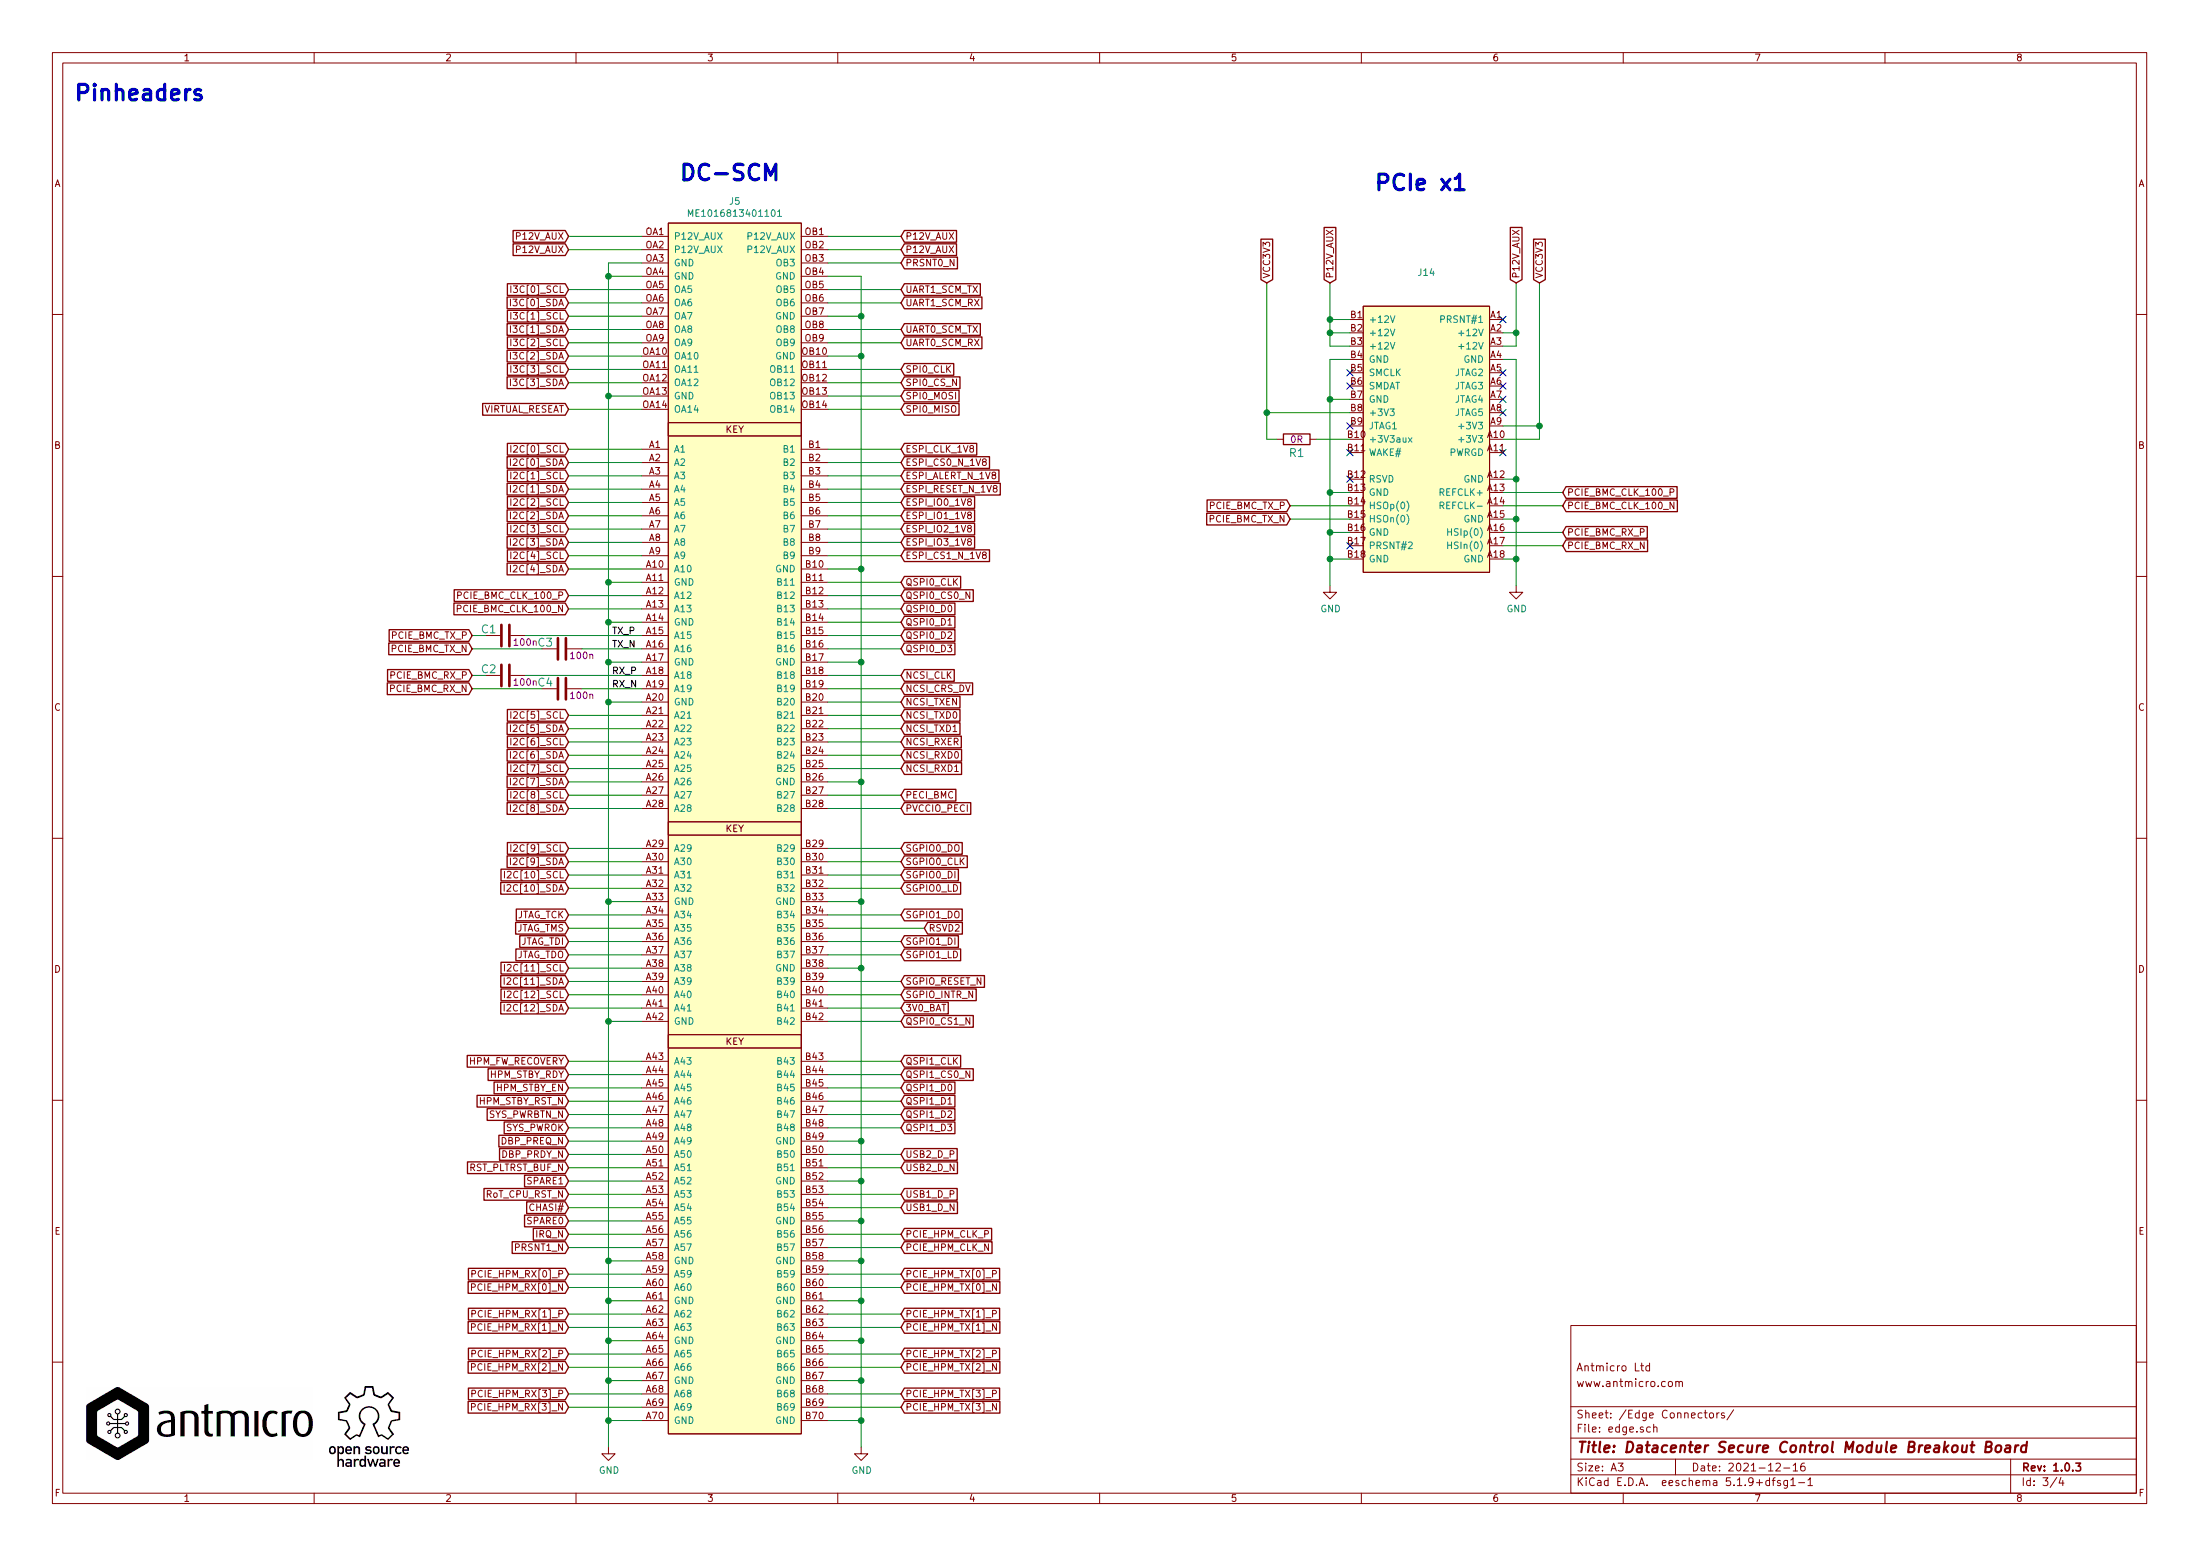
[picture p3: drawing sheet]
EESchema Schematic File Version 4
EELAYER 30 0
EELAYER END
$Descr A3 16535 11693
encoding utf-8
Sheet 3 4
Title "Datacenter Secure Control Module Breakout Board"
Date "2021-12-16"
Rev "1.0.3"
Comp ""
Comment1 "www.antmicro.com"
Comment2 "Antmicro Ltd"
Comment3 ""
Comment4 ""
$EndDescr
Text Notes 550  775  0    118  ~ 24
Pinheaders
Wire Wire Line
	4825 1775 4275 1775
Wire Wire Line
	4825 1875 4275 1875
Wire Wire Line
	4825 2075 4575 2075
Wire Wire Line
	4275 2275 4825 2275
Wire Wire Line
	4825 2375 4275 2375
Wire Wire Line
	4825 2475 4275 2475
Wire Wire Line
	4275 2575 4825 2575
Wire Wire Line
	4825 2675 4275 2675
Wire Wire Line
	4825 2775 4275 2775
Wire Wire Line
	4275 2875 4825 2875
Wire Wire Line
	4825 2975 4575 2975
Wire Wire Line
	4825 3075 4275 3075
Wire Wire Line
	6775 1775 6225 1775
Wire Wire Line
	6775 1875 6225 1875
Wire Wire Line
	6225 1975 6775 1975
Wire Wire Line
	6225 2275 6775 2275
Wire Wire Line
	6775 2475 6225 2475
Wire Wire Line
	6225 2575 6775 2575
Wire Wire Line
	6775 2775 6225 2775
Wire Wire Line
	6225 2875 6775 2875
Wire Wire Line
	6775 2975 6225 2975
Wire Wire Line
	6775 3075 6225 3075
Wire Wire Line
	4825 6375 4275 6375
Wire Wire Line
	4825 6475 4275 6475
Wire Wire Line
	4275 6575 4825 6575
Wire Wire Line
	4825 6675 4275 6675
Wire Wire Line
	4825 6775 4575 6775
Wire Wire Line
	4275 6875 4825 6875
Wire Wire Line
	4825 6975 4275 6975
Wire Wire Line
	4825 7075 4275 7075
Wire Wire Line
	4275 7175 4825 7175
Wire Wire Line
	4825 7275 4275 7275
Wire Wire Line
	4825 7375 4275 7375
Wire Wire Line
	4275 7475 4825 7475
Wire Wire Line
	4825 7575 4275 7575
Wire Wire Line
	4825 7675 4575 7675
Wire Wire Line
	6775 6375 6225 6375
Wire Wire Line
	6225 6575 6775 6575
Wire Wire Line
	6775 6675 6225 6675
Wire Wire Line
	6225 6875 6775 6875
Wire Wire Line
	6775 7075 6225 7075
Wire Wire Line
	6225 7175 6775 7175
Wire Wire Line
	6775 7375 6225 7375
Wire Wire Line
	6225 7475 6775 7475
Wire Wire Line
	6775 7575 6225 7575
Wire Wire Line
	6775 7675 6225 7675
Wire Wire Line
	6775 3375 6225 3375
Wire Wire Line
	6775 3475 6225 3475
Wire Wire Line
	6225 3575 6775 3575
Wire Wire Line
	6775 3675 6225 3675
Wire Wire Line
	6775 3775 6225 3775
Wire Wire Line
	6225 3875 6775 3875
Wire Wire Line
	6775 3975 6225 3975
Wire Wire Line
	6775 4075 6225 4075
Wire Wire Line
	6225 4175 6775 4175
Wire Wire Line
	6775 4375 6225 4375
Wire Wire Line
	6225 4475 6775 4475
Wire Wire Line
	6775 4575 6225 4575
Wire Wire Line
	6775 4675 6225 4675
Wire Wire Line
	6775 4775 6225 4775
Wire Wire Line
	6775 4875 6225 4875
Wire Wire Line
	6225 4975 6475 4975
Wire Wire Line
	6775 5075 6225 5075
Wire Wire Line
	6775 5175 6225 5175
Wire Wire Line
	6225 5275 6775 5275
Wire Wire Line
	6775 5375 6225 5375
Wire Wire Line
	6775 5475 6225 5475
Wire Wire Line
	6225 5575 6775 5575
Wire Wire Line
	6775 5675 6225 5675
Wire Wire Line
	6775 5775 6225 5775
Wire Wire Line
	6225 5875 6475 5875
Wire Wire Line
	4825 3375 4275 3375
Wire Wire Line
	4825 3475 4275 3475
Wire Wire Line
	4275 3575 4825 3575
Wire Wire Line
	4825 3675 4275 3675
Wire Wire Line
	4825 3775 4275 3775
Wire Wire Line
	4275 3875 4825 3875
Wire Wire Line
	4825 3975 4275 3975
Wire Wire Line
	4825 4075 4275 4075
Wire Wire Line
	4275 4175 4825 4175
Wire Wire Line
	4825 4275 4275 4275
Wire Wire Line
	4825 4375 4575 4375
Wire Wire Line
	4275 4475 4825 4475
Wire Wire Line
	4825 4575 4275 4575
Wire Wire Line
	4825 4675 4575 4675
Wire Wire Line
	4825 4875 4375 4875
Wire Wire Line
	4825 5075 3950 5075
Wire Wire Line
	4825 5175 4375 5175
Wire Wire Line
	4825 5375 4275 5375
Wire Wire Line
	4825 5475 4275 5475
Wire Wire Line
	4275 5575 4825 5575
Wire Wire Line
	4825 5675 4275 5675
Wire Wire Line
	4825 5775 4275 5775
Wire Wire Line
	4275 5875 4825 5875
Wire Wire Line
	4825 5975 4275 5975
Wire Wire Line
	4825 6075 4275 6075
Wire Wire Line
	6775 7975 6225 7975
Wire Wire Line
	6775 8075 6225 8075
Wire Wire Line
	6225 8175 6775 8175
Wire Wire Line
	6775 8275 6225 8275
Wire Wire Line
	6775 8375 6225 8375
Wire Wire Line
	6225 8475 6775 8475
Wire Wire Line
	6775 8675 6225 8675
Wire Wire Line
	6225 8775 6775 8775
Wire Wire Line
	6475 8875 6225 8875
Wire Wire Line
	6775 8975 6225 8975
Wire Wire Line
	6225 9075 6775 9075
Wire Wire Line
	4825 7975 4275 7975
Wire Wire Line
	4825 8075 4275 8075
Wire Wire Line
	4275 8175 4825 8175
Wire Wire Line
	4825 8275 4275 8275
Wire Wire Line
	4825 8375 4275 8375
Wire Wire Line
	4275 8475 4825 8475
Wire Wire Line
	4825 8575 4275 8575
Wire Wire Line
	4825 8675 4275 8675
Wire Wire Line
	4275 8775 4825 8775
Wire Wire Line
	4825 8875 4275 8875
Wire Wire Line
	4825 8975 4275 8975
Wire Wire Line
	4275 9075 4825 9075
Wire Wire Line
	4825 9175 4275 9175
Wire Wire Line
	4825 9275 4275 9275
Wire Wire Line
	4825 9375 4275 9375
Wire Wire Line
	4825 9475 4575 9475
Wire Wire Line
	4825 9775 4575 9775
Wire Wire Line
	4825 10075 4575 10075
Wire Wire Line
	4825 10375 4575 10375
Wire Wire Line
	4825 10675 4575 10675
Connection ~ 4575 2975
Wire Wire Line
	4575 2975 4575 4375
Connection ~ 4575 4375
Wire Wire Line
	4575 4375 4575 4675
Connection ~ 4575 4675
Wire Wire Line
	4575 4675 4575 4975
Connection ~ 4575 4975
Wire Wire Line
	4575 4975 4825 4975
Wire Wire Line
	4575 4975 4575 5275
Connection ~ 4575 5275
Wire Wire Line
	4575 5275 4825 5275
Wire Wire Line
	4575 5275 4575 6775
Connection ~ 4575 6775
Wire Wire Line
	4575 6775 4575 7675
Connection ~ 4575 7675
Wire Wire Line
	4575 7675 4575 9475
Connection ~ 4575 9475
Wire Wire Line
	4575 9475 4575 9775
Connection ~ 4575 10075
Wire Wire Line
	4575 10075 4575 10375
Connection ~ 4575 10375
Wire Wire Line
	4575 10375 4575 10675
Wire Wire Line
	4575 10675 4575 10875
Connection ~ 4575 10675
Wire Wire Line
	4575 2075 4575 2975
Wire Wire Line
	4575 2075 4575 1975
Wire Wire Line
	4575 1975 4825 1975
Connection ~ 4575 2075
Wire Wire Line
	4275 2175 4825 2175
Text GLabel 4275 2175 0    50   Input ~ 0
I3C[0]_SCL
Text GLabel 4275 2275 0    50   Input ~ 0
I3C[0]_SDA
Text GLabel 4275 2375 0    50   Input ~ 0
I3C[1]_SCL
Text GLabel 4275 2475 0    50   Input ~ 0
I3C[1]_SDA
Text GLabel 4275 2575 0    50   Input ~ 0
I3C[2]_SCL
Text GLabel 4275 2675 0    50   Input ~ 0
I3C[2]_SDA
Text GLabel 4275 2775 0    50   Input ~ 0
I3C[3]_SCL
Text GLabel 4275 2875 0    50   Input ~ 0
I3C[3]_SDA
Text GLabel 4275 3075 0    50   Input ~ 0
VIRTUAL_RESEAT
Text GLabel 4275 3375 0    50   Input ~ 0
I2C[0]_SCL
Text GLabel 4275 3475 0    50   Input ~ 0
I2C[0]_SDA
Text GLabel 4275 3575 0    50   Input ~ 0
I2C[1]_SCL
Text GLabel 4275 3675 0    50   Input ~ 0
I2C[1]_SDA
Text GLabel 4275 3775 0    50   Input ~ 0
I2C[2]_SCL
Text GLabel 4275 3875 0    50   Input ~ 0
I2C[2]_SDA
Text GLabel 4275 3975 0    50   Input ~ 0
I2C[3]_SCL
Text GLabel 4275 4075 0    50   Input ~ 0
I2C[3]_SDA
Text GLabel 4275 4175 0    50   Input ~ 0
I2C[4]_SCL
Text GLabel 4275 4275 0    50   Input ~ 0
I2C[4]_SDA
Text GLabel 4275 4475 0    50   Input ~ 0
PCIE_BMC_CLK_100_P
Text GLabel 4275 4575 0    50   Input ~ 0
PCIE_BMC_CLK_100_N
Text GLabel 3550 4775 0    50   Input ~ 0
PCIE_BMC_TX_P
Text GLabel 3550 4875 0    50   Input ~ 0
PCIE_BMC_TX_N
Text GLabel 3550 5075 0    50   Input ~ 0
PCIE_BMC_RX_P
Text GLabel 3550 5175 0    50   Input ~ 0
PCIE_BMC_RX_N
Text GLabel 4275 5375 0    50   Input ~ 0
I2C[5]_SCL
Text GLabel 4275 5475 0    50   Input ~ 0
I2C[5]_SDA
Text GLabel 4275 5575 0    50   Input ~ 0
I2C[6]_SCL
Text GLabel 4275 5675 0    50   Input ~ 0
I2C[6]_SDA
Text GLabel 4275 5775 0    50   Input ~ 0
I2C[7]_SCL
Text GLabel 4275 5875 0    50   Input ~ 0
I2C[7]_SDA
Text GLabel 4275 5975 0    50   Input ~ 0
I2C[8]_SCL
Text GLabel 4275 6075 0    50   Input ~ 0
I2C[8]_SDA
Text GLabel 4275 6375 0    50   Input ~ 0
I2C[9]_SCL
Text GLabel 4275 6475 0    50   Input ~ 0
I2C[9]_SDA
Text GLabel 4275 6575 0    50   Input ~ 0
I2C[10]_SCL
Text GLabel 4275 6675 0    50   Input ~ 0
I2C[10]_SDA
Text GLabel 4275 6875 0    50   Input ~ 0
JTAG_TCK
Text GLabel 4275 6975 0    50   Input ~ 0
JTAG_TMS
Text GLabel 4275 7075 0    50   Input ~ 0
JTAG_TDI
Text GLabel 4275 7175 0    50   Input ~ 0
JTAG_TDO
Text GLabel 4275 7275 0    50   Input ~ 0
I2C[11]_SCL
Text GLabel 4275 7375 0    50   Input ~ 0
I2C[11]_SDA
Text GLabel 4275 7475 0    50   Input ~ 0
I2C[12]_SCL
Text GLabel 4275 7575 0    50   Input ~ 0
I2C[12]_SDA
Text GLabel 4275 7975 0    50   Input ~ 0
HPM_FW_RECOVERY
Text GLabel 4275 8075 0    50   Input ~ 0
HPM_STBY_RDY
Text GLabel 4275 8175 0    50   Input ~ 0
HPM_STBY_EN
Text GLabel 4275 8275 0    50   Input ~ 0
HPM_STBY_RST_N
Text GLabel 4275 8375 0    50   Input ~ 0
SYS_PWRBTN_N
Text GLabel 4275 8475 0    50   Input ~ 0
SYS_PWROK
Text GLabel 4275 8575 0    50   Input ~ 0
DBP_PREQ_N
Text GLabel 4275 8675 0    50   Input ~ 0
DBP_PRDY_N
Text GLabel 4275 8775 0    50   Input ~ 0
RST_PLTRST_BUF_N
Text GLabel 4275 8875 0    50   Input ~ 0
SPARE1
Text GLabel 4275 8975 0    50   Input ~ 0
RoT_CPU_RST_N
Text GLabel 4275 9075 0    50   Input ~ 0
CHASI#
Text GLabel 4275 9175 0    50   Input ~ 0
SPARE0
Text GLabel 4275 9275 0    50   Input ~ 0
IRQ_N
Text GLabel 4275 9375 0    50   Input ~ 0
PRSNT1_N
Connection ~ 4575 9775
Wire Wire Line
	4575 9775 4575 10075
Text GLabel 6775 1975 2    50   Input ~ 0
PRSNT0_N
Wire Wire Line
	6475 2075 6225 2075
Wire Wire Line
	6225 2175 6775 2175
Wire Wire Line
	6475 2075 6475 2375
Connection ~ 6475 2375
Wire Wire Line
	6475 2375 6225 2375
Wire Wire Line
	6475 2375 6475 2675
Connection ~ 6475 2675
Wire Wire Line
	6475 2675 6225 2675
Wire Wire Line
	6475 2675 6475 4275
Connection ~ 6475 4275
Wire Wire Line
	6475 4275 6225 4275
Wire Wire Line
	6475 4275 6475 4975
Connection ~ 6475 4975
Wire Wire Line
	6475 4975 6475 5875
Connection ~ 6475 5875
Wire Wire Line
	6475 5875 6475 6775
Connection ~ 6475 6775
Wire Wire Line
	6475 6775 6225 6775
Wire Wire Line
	6475 6775 6475 7275
Connection ~ 6475 7275
Wire Wire Line
	6475 7275 6225 7275
Wire Wire Line
	6475 7275 6475 8575
Connection ~ 6475 8575
Wire Wire Line
	6475 8575 6225 8575
Wire Wire Line
	6475 8575 6475 8875
Connection ~ 6475 9175
Wire Wire Line
	6475 9175 6225 9175
Wire Wire Line
	6475 9175 6475 9475
Connection ~ 6475 9475
Wire Wire Line
	6475 9475 6225 9475
Wire Wire Line
	6475 9475 6475 9775
Connection ~ 6475 9775
Wire Wire Line
	6475 9775 6225 9775
Wire Wire Line
	6475 9775 6475 10075
Connection ~ 6475 10075
Wire Wire Line
	6475 10075 6225 10075
Wire Wire Line
	6475 10075 6475 10375
Connection ~ 6475 10375
Wire Wire Line
	6475 10375 6225 10375
Wire Wire Line
	6475 10375 6475 10675
Wire Wire Line
	6475 10675 6225 10675
Text GLabel 6775 2175 2    50   Input ~ 0
UART1_SCM_TX
Text GLabel 6775 2275 2    50   Input ~ 0
UART1_SCM_RX
Text GLabel 6775 2475 2    50   Input ~ 0
UART0_SCM_TX
Text GLabel 6775 2575 2    50   Input ~ 0
UART0_SCM_RX
Text GLabel 6775 2775 2    50   Input ~ 0
SPI0_CLK
Text GLabel 6775 2875 2    50   Input ~ 0
SPI0_CS_N
Text GLabel 6775 2975 2    50   Input ~ 0
SPI0_MOSI
Text GLabel 6775 3075 2    50   Input ~ 0
SPI0_MISO
Text GLabel 6775 4375 2    50   Input ~ 0
QSPI0_CLK
Text GLabel 6775 4475 2    50   Input ~ 0
QSPI0_CS0_N
Text GLabel 6775 4575 2    50   Input ~ 0
QSPI0_D0
Text GLabel 6775 4675 2    50   Input ~ 0
QSPI0_D1
Text GLabel 6775 4775 2    50   Input ~ 0
QSPI0_D2
Text GLabel 6775 4875 2    50   Input ~ 0
QSPI0_D3
Text GLabel 6775 5075 2    50   Input ~ 0
NCSI_CLK
Text GLabel 6775 5175 2    50   Input ~ 0
NCSI_CRS_DV
Text GLabel 6775 5275 2    50   Input ~ 0
NCSI_TXEN
Text GLabel 6775 5375 2    50   Input ~ 0
NCSI_TXD0
Text GLabel 6775 5475 2    50   Input ~ 0
NCSI_TXD1
Text GLabel 6775 5575 2    50   Input ~ 0
NCSI_RXER
Text GLabel 6775 5675 2    50   Input ~ 0
NCSI_RXD0
Text GLabel 6775 5775 2    50   Input ~ 0
NCSI_RXD1
Text GLabel 6775 5975 2    50   Input ~ 0
PECI_BMC
Text GLabel 6775 6075 2    50   Input ~ 0
PVCCIO_PECI
Text GLabel 6775 6375 2    50   Input ~ 0
SGPIO0_DO
Text GLabel 6775 6475 2    50   Input ~ 0
SGPIO0_CLK
Text GLabel 6775 6575 2    50   Input ~ 0
SGPIO0_DI
Text GLabel 6775 6675 2    50   Input ~ 0
SGPIO0_LD
Text GLabel 6775 6875 2    50   Input ~ 0
SGPIO1_DO
Text GLabel 6950 6975 2    50   Input ~ 0
RSVD2
Text GLabel 6775 7075 2    50   Input ~ 0
SGPIO1_DI
Text GLabel 6775 7175 2    50   Input ~ 0
SGPIO1_LD
Text GLabel 6775 7375 2    50   Input ~ 0
SGPIO_RESET_N
Text GLabel 6775 7475 2    50   Input ~ 0
SGPIO_INTR_N
Text GLabel 6775 7575 2    50   Input ~ 0
3V0_BAT
Text GLabel 6775 7675 2    50   Input ~ 0
QSPI0_CS1_N
Text GLabel 6775 7975 2    50   Input ~ 0
QSPI1_CLK
Text GLabel 6775 8075 2    50   Input ~ 0
QSPI1_CS0_N
Text GLabel 6775 8175 2    50   Input ~ 0
QSPI1_D0
Text GLabel 6775 8275 2    50   Input ~ 0
QSPI1_D1
Text GLabel 6775 8375 2    50   Input ~ 0
QSPI1_D2
Text GLabel 6775 8475 2    50   Input ~ 0
QSPI1_D3
Text GLabel 6775 8675 2    50   Input ~ 0
USB2_D_P
Text GLabel 6775 8775 2    50   Input ~ 0
USB2_D_N
Connection ~ 6475 8875
Wire Wire Line
	6475 8875 6475 9175
Text GLabel 6775 8975 2    50   Input ~ 0
USB1_D_P
Text GLabel 6775 9075 2    50   Input ~ 0
USB1_D_N
Wire Wire Line
	6475 10675 6475 10875
Wire Wire Line
	6225 6475 6775 6475
Text GLabel 6775 9875 2    50   Input ~ 0
PCIE_HPM_TX[1]_P
Text GLabel 6775 9975 2    50   Input ~ 0
PCIE_HPM_TX[1]_N
Text GLabel 6775 10175 2    50   Input ~ 0
PCIE_HPM_TX[2]_P
Text GLabel 6775 10275 2    50   Input ~ 0
PCIE_HPM_TX[2]_N
Text GLabel 6775 10475 2    50   Input ~ 0
PCIE_HPM_TX[3]_P
Text GLabel 6775 10575 2    50   Input ~ 0
PCIE_HPM_TX[3]_N
Text GLabel 6775 9275 2    50   Input ~ 0
PCIE_HPM_CLK_P
Text GLabel 6775 9375 2    50   Input ~ 0
PCIE_HPM_CLK_N
Text GLabel 6775 9675 2    50   Input ~ 0
PCIE_HPM_TX[0]_N
Text GLabel 6775 9575 2    50   Input ~ 0
PCIE_HPM_TX[0]_P
Text GLabel 6775 3775 2    50   Input ~ 0
ESPI_IO0_1V8
Text GLabel 6775 3875 2    50   Input ~ 0
ESPI_IO1_1V8
Text GLabel 6775 3975 2    50   Input ~ 0
ESPI_IO2_1V8
Text GLabel 6775 4075 2    50   Input ~ 0
ESPI_IO3_1V8
Text GLabel 6775 3675 2    50   Input ~ 0
ESPI_RESET_N_1V8
Text GLabel 6775 3575 2    50   Input ~ 0
ESPI_ALERT_N_1V8
Text GLabel 6775 3475 2    50   Input ~ 0
ESPI_CS0_N_1V8
Text GLabel 6775 3375 2    50   Input ~ 0
ESPI_CLK_1V8
Text GLabel 6775 4175 2    50   Input ~ 0
ESPI_CS1_N_1V8
Wire Wire Line
	6225 5975 6775 5975
Wire Wire Line
	6225 6075 6775 6075
$Comp
L bmc-breakout-board:ME1016813401101 J?
U 1 1
P 5525 1675
AR Path="/61DD7E7E" Ref="J?"  Part="1" 
AR Path="/61D8DA15/61DD7E7E" Ref="J5"  Part="1" 
AR Path="/61E3FB26/61DD7E7E" Ref="J?"  Part="1" 
F 0 "J5" H 5525 1840 50  0000 C CNN
F 1 "ME1016813401101" H 5525 1749 50  0000 C CNN
F 2 "bmc-breakout-board-footprints:ME1016813401101" H 5675 1725 50  0001 C CNN
F 3 "https://cdn.amphenol-icc.com/media/wysiwyg/files/drawing/cme10168x340x10x.pdf" H 5725 1625 50  0001 C CNN
F 4 "ME1016813401101" H 5525 1675 50  0001 C CNN "MPN"
F 5 "Amphenol" H 5525 1675 50  0001 C CNN "Manufacturer"
	1    5525 1675
	1    0    0    -1  
$EndComp
Wire Wire Line
	6225 6975 6950 6975
Connection ~ 6475 10675
$Comp
L bmc-breakout-board:GND #PWR?
U 1 1
P 4575 10875
AR Path="/61DD7E86" Ref="#PWR?"  Part="1" 
AR Path="/61D8DA15/61DD7E86" Ref="#PWR0101"  Part="1" 
AR Path="/61E3FB26/61DD7E86" Ref="#PWR?"  Part="1" 
F 0 "#PWR0101" H 4575 10625 50  0001 C CNN
F 1 "GND" H 4580 10702 50  0000 C CNN
F 2 "" H 4575 10875 50  0001 C CNN
F 3 "" H 4575 10875 50  0001 C CNN
	1    4575 10875
	1    0    0    -1  
$EndComp
$Comp
L bmc-breakout-board:GND #PWR?
U 1 1
P 6475 10875
AR Path="/61DD7E8C" Ref="#PWR?"  Part="1" 
AR Path="/61D8DA15/61DD7E8C" Ref="#PWR0102"  Part="1" 
AR Path="/61E3FB26/61DD7E8C" Ref="#PWR?"  Part="1" 
F 0 "#PWR0102" H 6475 10625 50  0001 C CNN
F 1 "GND" H 6480 10702 50  0000 C CNN
F 2 "" H 6475 10875 50  0001 C CNN
F 3 "" H 6475 10875 50  0001 C CNN
	1    6475 10875
	1    0    0    -1  
$EndComp
Wire Wire Line
	6225 9275 6775 9275
Wire Wire Line
	6225 9375 6775 9375
Text GLabel 4275 10175 0    50   Input ~ 0
PCIE_HPM_RX[2]_P
Text GLabel 4275 10275 0    50   Input ~ 0
PCIE_HPM_RX[2]_N
Text GLabel 4275 10575 0    50   Input ~ 0
PCIE_HPM_RX[3]_N
Text GLabel 4275 10475 0    50   Input ~ 0
PCIE_HPM_RX[3]_P
Text GLabel 4275 9975 0    50   Input ~ 0
PCIE_HPM_RX[1]_N
Text GLabel 4275 9875 0    50   Input ~ 0
PCIE_HPM_RX[1]_P
Text GLabel 4275 9675 0    50   Input ~ 0
PCIE_HPM_RX[0]_N
Text GLabel 4275 9575 0    50   Input ~ 0
PCIE_HPM_RX[0]_P
Wire Wire Line
	4825 10575 4275 10575
Wire Wire Line
	4275 10475 4825 10475
Wire Wire Line
	4825 10275 4275 10275
Wire Wire Line
	4275 10175 4825 10175
Wire Wire Line
	4825 9975 4275 9975
Wire Wire Line
	4275 9875 4825 9875
Wire Wire Line
	4825 9675 4275 9675
Wire Wire Line
	4275 9575 4825 9575
Wire Wire Line
	6225 9675 6775 9675
Wire Wire Line
	6225 9575 6775 9575
Wire Wire Line
	6225 9975 6775 9975
Wire Wire Line
	6225 9875 6775 9875
Wire Wire Line
	6225 10275 6775 10275
Wire Wire Line
	6225 10175 6775 10175
Wire Wire Line
	6225 10575 6775 10575
Wire Wire Line
	6225 10475 6775 10475
$Comp
L bmc-breakout-board:C_100n_0402 C?
U 1 1
P 4225 5175
AR Path="/61DD7EAF" Ref="C?"  Part="1" 
AR Path="/61D8DA15/61DD7EAF" Ref="C4"  Part="1" 
AR Path="/61E3FB26/61DD7EAF" Ref="C?"  Part="1" 
F 0 "C4" V 4175 5050 60  0000 C CNN
F 1 "C_100n_0402" H 4225 5025 60  0001 C CNN
F 2 "bmc-breakout-board-footprints:0402-cap" H 4425 5375 60  0001 L CNN
F 3 "" H 4225 5175 50  0001 C CNN
F 4 "Walsin" H 4425 5575 60  0001 L CNN "Manufacturer"
F 5 "0402X104K6R3CT" H 4425 5475 60  0001 L CNN "MPN"
F 6 "100n" V 4275 5325 50  0000 C CNN "Val"
	1    4225 5175
	0    1    1    0   
$EndComp
$Comp
L bmc-breakout-board:C_100n_0402 C?
U 1 1
P 3800 5075
AR Path="/61DD7EB8" Ref="C?"  Part="1" 
AR Path="/61D8DA15/61DD7EB8" Ref="C2"  Part="1" 
AR Path="/61E3FB26/61DD7EB8" Ref="C?"  Part="1" 
F 0 "C2" V 3750 4950 60  0000 C CNN
F 1 "C_100n_0402" H 3800 4925 60  0001 C CNN
F 2 "bmc-breakout-board-footprints:0402-cap" H 4000 5275 60  0001 L CNN
F 3 "" H 3800 5075 50  0001 C CNN
F 4 "Walsin" H 4000 5475 60  0001 L CNN "Manufacturer"
F 5 "0402X104K6R3CT" H 4000 5375 60  0001 L CNN "MPN"
F 6 "100n" V 3850 5225 50  0000 C CNN "Val"
	1    3800 5075
	0    1    1    0   
$EndComp
$Comp
L bmc-breakout-board:C_100n_0402 C?
U 1 1
P 4225 4875
AR Path="/61DD7EC1" Ref="C?"  Part="1" 
AR Path="/61D8DA15/61DD7EC1" Ref="C3"  Part="1" 
AR Path="/61E3FB26/61DD7EC1" Ref="C?"  Part="1" 
F 0 "C3" V 4175 4750 60  0000 C CNN
F 1 "C_100n_0402" H 4225 4725 60  0001 C CNN
F 2 "bmc-breakout-board-footprints:0402-cap" H 4425 5075 60  0001 L CNN
F 3 "" H 4225 4875 50  0001 C CNN
F 4 "Walsin" H 4425 5275 60  0001 L CNN "Manufacturer"
F 5 "0402X104K6R3CT" H 4425 5175 60  0001 L CNN "MPN"
F 6 "100n" V 4275 5025 50  0000 C CNN "Val"
	1    4225 4875
	0    1    1    0   
$EndComp
$Comp
L bmc-breakout-board:C_100n_0402 C?
U 1 1
P 3800 4775
AR Path="/61DD7ECA" Ref="C?"  Part="1" 
AR Path="/61D8DA15/61DD7ECA" Ref="C1"  Part="1" 
AR Path="/61E3FB26/61DD7ECA" Ref="C?"  Part="1" 
F 0 "C1" V 3750 4650 60  0000 C CNN
F 1 "C_100n_0402" H 3800 4625 60  0001 C CNN
F 2 "bmc-breakout-board-footprints:0402-cap" H 4000 4975 60  0001 L CNN
F 3 "" H 3800 4775 50  0001 C CNN
F 4 "Walsin" H 4000 5175 60  0001 L CNN "Manufacturer"
F 5 "0402X104K6R3CT" H 4000 5075 60  0001 L CNN "MPN"
F 6 "100n" V 3850 4925 50  0000 C CNN "Val"
	1    3800 4775
	0    1    1    0   
$EndComp
Wire Wire Line
	4825 4775 3950 4775
Wire Wire Line
	4075 4875 3550 4875
Wire Wire Line
	3650 4775 3550 4775
Wire Wire Line
	4075 5175 3550 5175
Wire Wire Line
	3650 5075 3550 5075
Text Label 4600 4775 0    50   ~ 0
TX_P
Text Label 4600 4875 0    50   ~ 0
TX_N
Text Label 4600 5175 0    50   ~ 0
RX_N
Text Label 4600 5075 0    50   ~ 0
RX_P
Text GLabel 4275 1875 0    50   Input ~ 0
P12V_AUX
Text GLabel 4275 1775 0    50   Input ~ 0
P12V_AUX
Text GLabel 6775 1875 2    50   Input ~ 0
P12V_AUX
Text GLabel 6775 1775 2    50   Input ~ 0
P12V_AUX
$Comp
L bmc-breakout-board:PCIE_BUS_x1 J?
U 1 1
P 10150 2400
AR Path="/61DFF0AA" Ref="J?"  Part="1" 
AR Path="/61D8DA15/61DFF0AA" Ref="J14"  Part="1" 
AR Path="/61E3FB26/61DFF0AA" Ref="J?"  Part="1" 
F 0 "J14" H 10725 2755 50  0000 C CNN
F 1 "PCIE_BUS_x1" H 10725 2664 50  0001 C CNN
F 2 "bmc-breakout-board-footprints:BUS_PCIexpress_x1" H 9715 3085 50  0001 L BNN
F 3 "" H 10100 3150 50  0001 C CNN
F 4 "SAMTEC" H 10725 2573 50  0001 C CNN "Manufacturer"
	1    10150 2400
	1    0    0    -1  
$EndComp
Text GLabel 11750 3700 2    50   Input ~ 0
PCIE_BMC_CLK_100_P
Text GLabel 11750 3800 2    50   Input ~ 0
PCIE_BMC_CLK_100_N
Text GLabel 9700 3800 0    50   Input ~ 0
PCIE_BMC_TX_P
Text GLabel 9700 3900 0    50   Input ~ 0
PCIE_BMC_TX_N
Text GLabel 11750 4000 2    50   Input ~ 0
PCIE_BMC_RX_P
Text GLabel 11750 4100 2    50   Input ~ 0
PCIE_BMC_RX_N
Wire Wire Line
	11300 4100 11750 4100
Wire Wire Line
	11300 4000 11750 4000
Wire Wire Line
	11300 3800 11750 3800
Wire Wire Line
	11300 3700 11750 3700
Wire Wire Line
	9700 3800 10150 3800
Wire Wire Line
	9700 3900 10150 3900
Wire Wire Line
	10150 3700 10000 3700
Wire Wire Line
	10000 3700 10000 4000
Wire Wire Line
	10000 4000 10150 4000
Connection ~ 10000 4000
Wire Wire Line
	10000 4000 10000 4200
Wire Wire Line
	10150 4200 10000 4200
Connection ~ 10000 4200
Wire Wire Line
	10000 4200 10000 4400
Wire Wire Line
	11300 3600 11400 3600
Wire Wire Line
	11400 3600 11400 3900
Wire Wire Line
	11300 3900 11400 3900
Connection ~ 11400 3900
Wire Wire Line
	11400 3900 11400 4200
Wire Wire Line
	11300 4200 11400 4200
Connection ~ 11400 4200
Wire Wire Line
	11400 4200 11400 4400
Wire Wire Line
	10150 3000 10000 3000
Connection ~ 10000 3700
Wire Wire Line
	10150 2700 10000 2700
Wire Wire Line
	10000 2700 10000 3000
Connection ~ 10000 3000
Wire Wire Line
	10000 3000 10000 3700
Wire Wire Line
	11300 2700 11400 2700
Wire Wire Line
	11400 2700 11400 3600
Connection ~ 11400 3600
Wire Wire Line
	10150 2600 10000 2600
Wire Wire Line
	10000 2600 10000 2500
Wire Wire Line
	10150 2500 10000 2500
Connection ~ 10000 2500
Wire Wire Line
	10000 2500 10000 2400
Wire Wire Line
	10150 2400 10000 2400
Connection ~ 10000 2400
Wire Wire Line
	10000 2400 10000 2125
Wire Wire Line
	11300 2600 11400 2600
Wire Wire Line
	11400 2600 11400 2500
Wire Wire Line
	11300 2500 11400 2500
Connection ~ 11400 2500
Wire Wire Line
	11400 2500 11400 2125
Text GLabel 10000 2125 1    50   Input ~ 0
P12V_AUX
Text GLabel 11400 2125 1    50   Input ~ 0
P12V_AUX
Wire Wire Line
	11300 3200 11575 3200
Wire Wire Line
	11575 3200 11575 2125
Wire Wire Line
	11300 3300 11575 3300
Wire Wire Line
	11575 3300 11575 3200
Connection ~ 11575 3200
Wire Wire Line
	9525 3100 10150 3100
Wire Wire Line
	9525 3100 9525 2125
Text GLabel 9525 2125 1    50   Input ~ 0
VCC3V3
Text GLabel 11575 2125 1    50   Input ~ 0
VCC3V3
Wire Wire Line
	10150 3300 9900 3300
Wire Wire Line
	9600 3300 9525 3300
Connection ~ 9525 3100
Wire Wire Line
	9525 3300 9525 3100
$Comp
L bmc-breakout-board:R_0R_0402 R?
U 1 1
P 9750 3300
AR Path="/61DFF0F4" Ref="R?"  Part="1" 
AR Path="/61D8DA15/61DFF0F4" Ref="R1"  Part="1" 
AR Path="/61E3FB26/61DFF0F4" Ref="R?"  Part="1" 
F 0 "R1" H 9750 3200 60  0000 C CNN
F 1 "R_0R_0402" H 9750 3150 60  0001 C CNN
F 2 "bmc-breakout-board-footprints:0402-res" H 9950 3500 60  0001 L CNN
F 3 "" H 9750 3300 50  0001 C CNN
F 4 "PANASONIC" H 9950 3700 60  0001 L CNN "Manufacturer"
F 5 "ERJ2GE0R00X" H 9950 3600 60  0001 L CNN "MPN"
F 6 "0R" H 9750 3300 50  0000 C CNN "Val"
	1    9750 3300
	1    0    0    -1  
$EndComp
NoConn ~ 10150 2800
NoConn ~ 10150 2900
NoConn ~ 10150 3200
NoConn ~ 10150 3400
NoConn ~ 11300 3400
NoConn ~ 11300 3100
NoConn ~ 11300 3000
NoConn ~ 11300 2900
NoConn ~ 11300 2800
NoConn ~ 11300 2400
NoConn ~ 10150 3600
NoConn ~ 10150 4100
$Comp
L bmc-breakout-board:GND #PWR?
U 1 1
P 10000 4400
AR Path="/61DFF106" Ref="#PWR?"  Part="1" 
AR Path="/61D8DA15/61DFF106" Ref="#PWR0103"  Part="1" 
AR Path="/61E3FB26/61DFF106" Ref="#PWR?"  Part="1" 
F 0 "#PWR0103" H 10000 4150 50  0001 C CNN
F 1 "GND" H 10005 4227 50  0000 C CNN
F 2 "" H 10000 4400 50  0001 C CNN
F 3 "" H 10000 4400 50  0001 C CNN
	1    10000 4400
	1    0    0    -1  
$EndComp
$Comp
L bmc-breakout-board:GND #PWR?
U 1 1
P 11400 4400
AR Path="/61DFF10C" Ref="#PWR?"  Part="1" 
AR Path="/61D8DA15/61DFF10C" Ref="#PWR0104"  Part="1" 
AR Path="/61E3FB26/61DFF10C" Ref="#PWR?"  Part="1" 
F 0 "#PWR0104" H 11400 4150 50  0001 C CNN
F 1 "GND" H 11405 4227 50  0000 C CNN
F 2 "" H 11400 4400 50  0001 C CNN
F 3 "" H 11400 4400 50  0001 C CNN
	1    11400 4400
	1    0    0    -1  
$EndComp
Text Notes 5100 1375 0    118  ~ 24
DC-SCM
Text Notes 10325 1450 0    118  ~ 24
PCIe x1
$EndSCHEMATC
